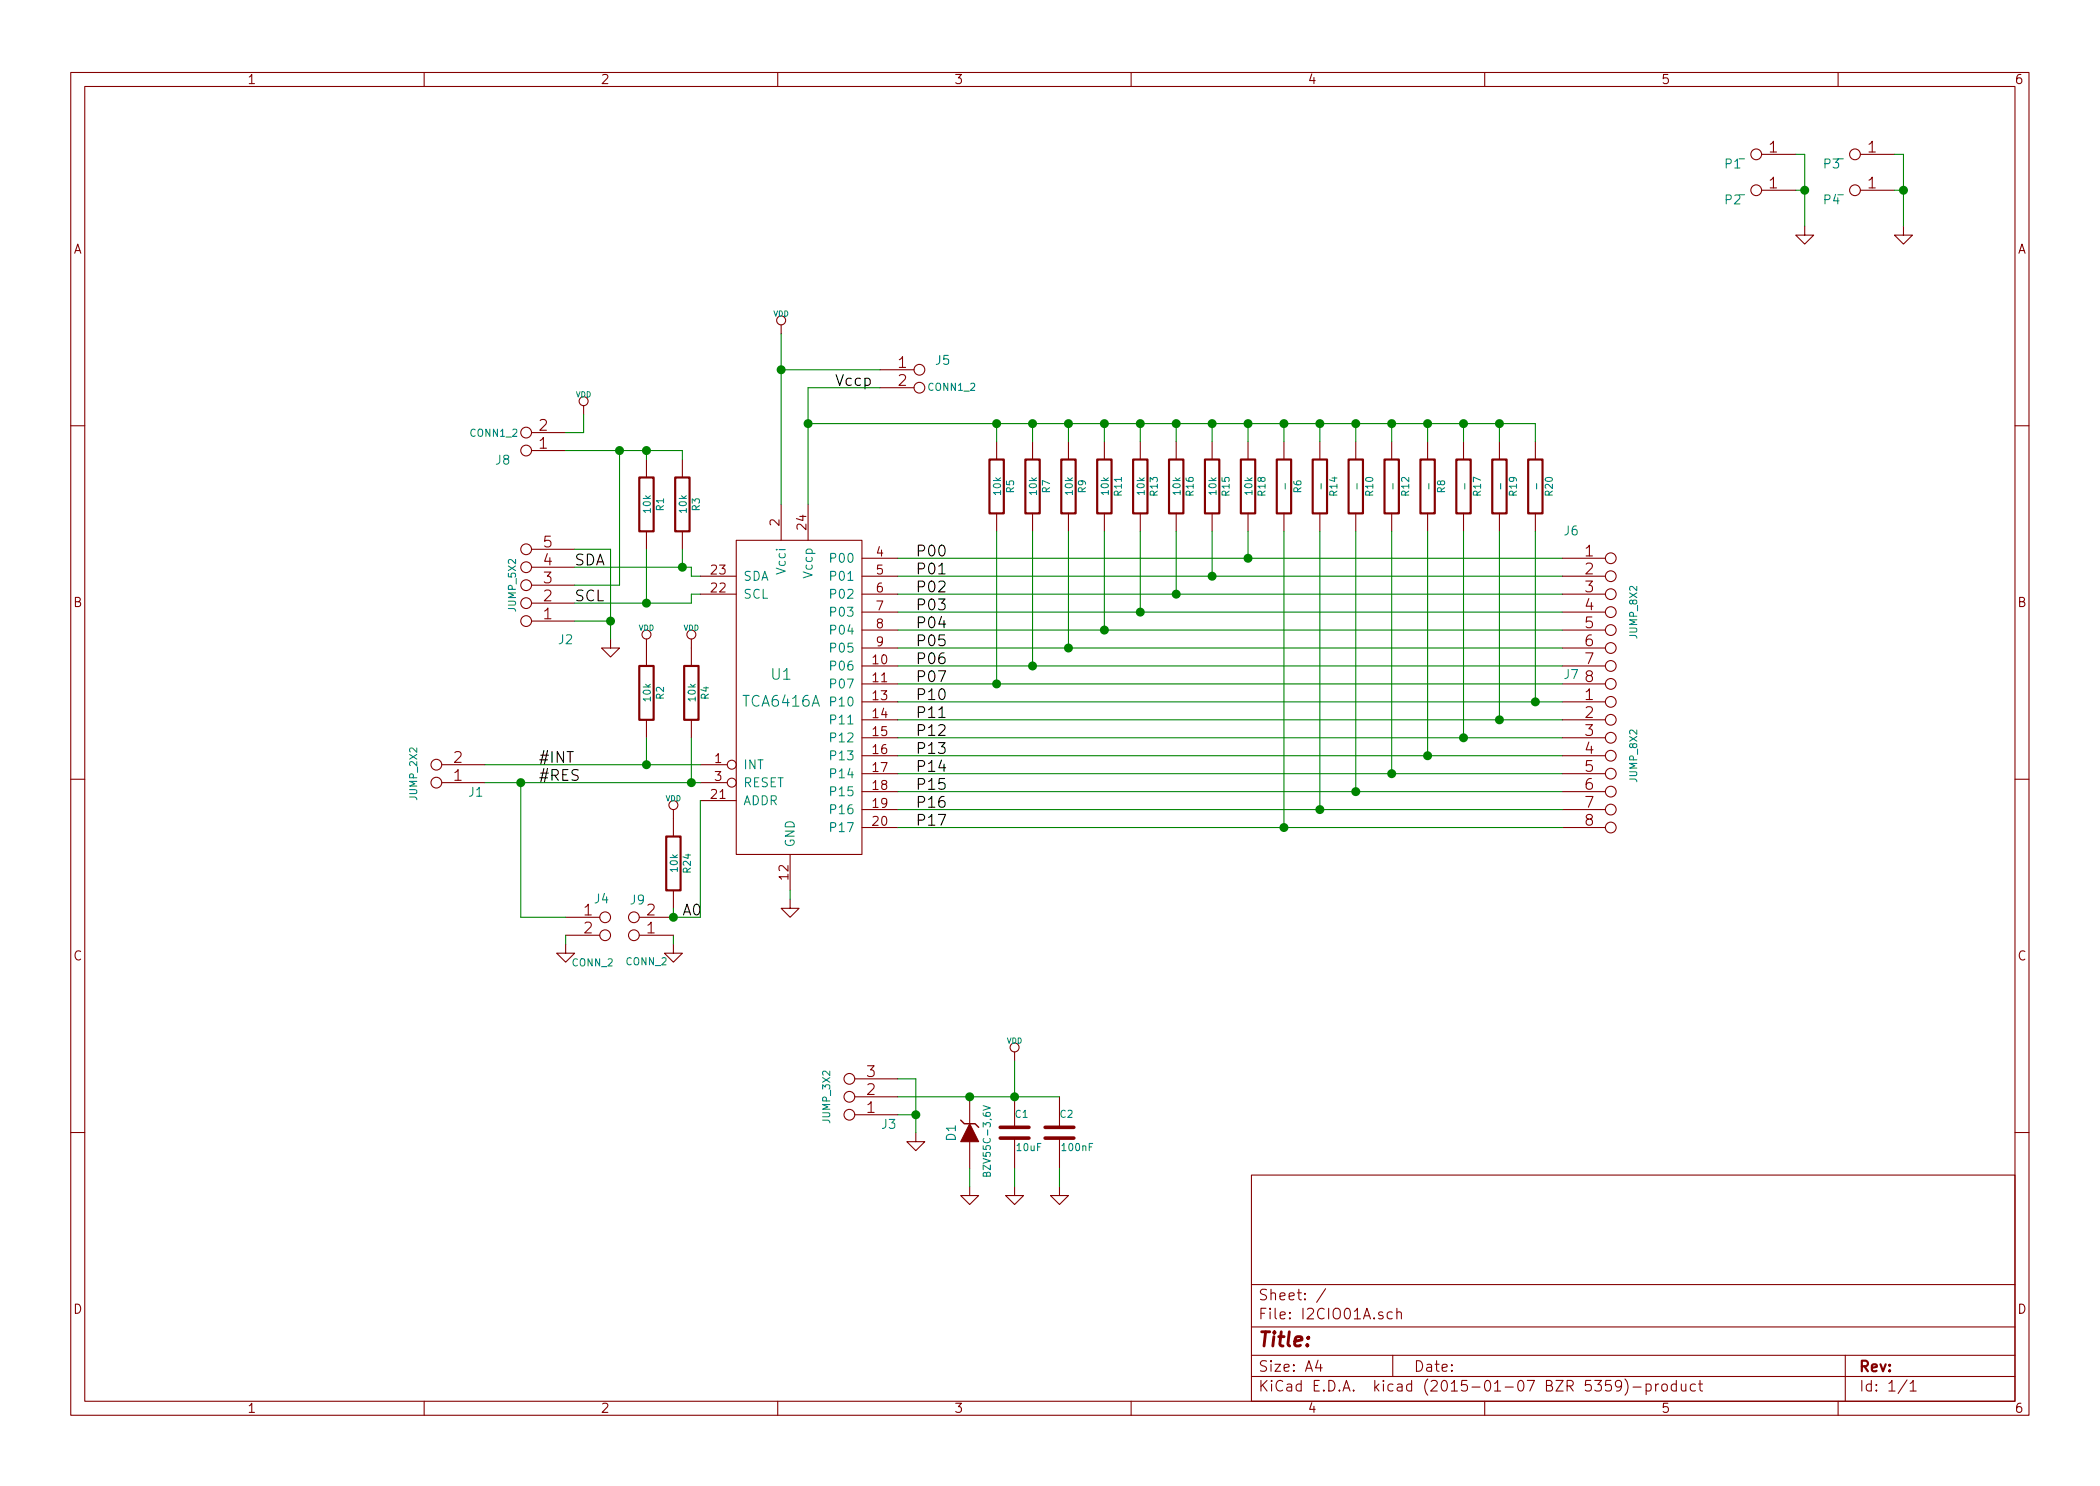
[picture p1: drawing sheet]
EESchema Schematic File Version 2
LIBS:power
LIBS:device
LIBS:transistors
LIBS:conn
LIBS:linear
LIBS:regul
LIBS:74xx
LIBS:cmos4000
LIBS:adc-dac
LIBS:memory
LIBS:xilinx
LIBS:special
LIBS:microcontrollers
LIBS:dsp
LIBS:microchip
LIBS:analog_switches
LIBS:motorola
LIBS:texas
LIBS:intel
LIBS:audio
LIBS:interface
LIBS:digital-audio
LIBS:philips
LIBS:display
LIBS:cypress
LIBS:siliconi
LIBS:opto
LIBS:atmel
LIBS:contrib
LIBS:valves
LIBS:tca6416a
LIBS:I2CIO01A-cache
EELAYER 25 0
EELAYER END
$Descr A4 11693 8268
encoding utf-8
Sheet 1 1
Title ""
Date ""
Rev ""
Comp ""
Comment1 ""
Comment2 ""
Comment3 ""
Comment4 ""
$EndDescr
$Comp
L R R3
U 1 1
P 3800 2800
F 0 "R3" V 3880 2800 40  0000 C CNN
F 1 "10k" V 3807 2801 40  0000 C CNN
F 2 "SMD_Packages:SMD-0805" V 3730 2800 30  0001 C CNN
F 3 "" H 3800 2800 30  0000 C CNN
	1    3800 2800
	1    0    0    -1  
$EndComp
$Comp
L R R1
U 1 1
P 3600 2800
F 0 "R1" V 3680 2800 40  0000 C CNN
F 1 "10k" V 3607 2801 40  0000 C CNN
F 2 "SMD_Packages:SMD-0805" V 3530 2800 30  0001 C CNN
F 3 "" H 3600 2800 30  0000 C CNN
	1    3600 2800
	1    0    0    -1  
$EndComp
$Comp
L TCA6416A U1
U 1 1
P 5200 3100
F 0 "U1" H 4350 2450 60  0000 C CNN
F 1 "TCA6416A" H 4350 2300 60  0000 C CNN
F 2 "IO:TSSOP-28" H 4350 2300 60  0001 C CNN
F 3 "" H 4350 2300 60  0000 C CNN
	1    5200 3100
	1    0    0    -1  
$EndComp
$Comp
L VDD #PWR01
U 1 1
P 4350 1850
F 0 "#PWR01" H 4350 1950 30  0001 C CNN
F 1 "VDD" H 4350 1960 30  0000 C CNN
F 2 "" H 4350 1850 60  0000 C CNN
F 3 "" H 4350 1850 60  0000 C CNN
	1    4350 1850
	1    0    0    -1  
$EndComp
$Comp
L CONN1_2 J5
U 1 1
P 5200 2100
F 0 "J5" H 5250 2200 50  0000 C CNN
F 1 "CONN1_2" H 5300 2050 40  0000 C CNN
F 2 "Hrebinky:Pin_Header_Straight_1x02" H 5250 2050 60  0001 C CNN
F 3 "" H 5250 2050 60  0000 C CNN
	1    5200 2100
	1    0    0    -1  
$EndComp
Text Label 4650 2150 0    60   ~ 0
Vccp
$Comp
L JUMP_5X2 J2
U 1 1
P 2800 3300
F 0 "J2" H 2450 3550 50  0000 C CNN
F 1 "JUMP_5X2" V 2750 3250 40  0000 C CNN
F 2 "Hrebinky:Pin_Header_Straight_2x05" H 2800 3300 60  0001 C CNN
F 3 "" H 2800 3300 60  0000 C CNN
	1    2800 3300
	-1   0    0    1   
$EndComp
$Comp
L GND #PWR02
U 1 1
P 3400 3550
F 0 "#PWR02" H 3400 3550 30  0001 C CNN
F 1 "GND" H 3400 3480 30  0001 C CNN
F 2 "" H 3400 3550 60  0000 C CNN
F 3 "" H 3400 3550 60  0000 C CNN
	1    3400 3550
	1    0    0    -1  
$EndComp
$Comp
L VDD #PWR03
U 1 1
P 3250 2300
F 0 "#PWR03" H 3250 2400 30  0001 C CNN
F 1 "VDD" H 3250 2410 30  0000 C CNN
F 2 "" H 3250 2300 60  0000 C CNN
F 3 "" H 3250 2300 60  0000 C CNN
	1    3250 2300
	1    0    0    -1  
$EndComp
$Comp
L JUMP_2X2 J1
U 1 1
P 2300 4200
F 0 "J1" H 1950 4400 50  0000 C CNN
F 1 "JUMP_2X2" V 2300 4300 40  0000 C CNN
F 2 "Hrebinky:Pin_Header_Straight_2x02" H 2300 4200 60  0001 C CNN
F 3 "" H 2300 4200 60  0000 C CNN
	1    2300 4200
	-1   0    0    1   
$EndComp
$Comp
L R R2
U 1 1
P 3600 3850
F 0 "R2" V 3680 3850 40  0000 C CNN
F 1 "10k" V 3607 3851 40  0000 C CNN
F 2 "SMD_Packages:SMD-0805" V 3530 3850 30  0001 C CNN
F 3 "" H 3600 3850 30  0000 C CNN
	1    3600 3850
	1    0    0    -1  
$EndComp
$Comp
L R R4
U 1 1
P 3850 3850
F 0 "R4" V 3930 3850 40  0000 C CNN
F 1 "10k" V 3857 3851 40  0000 C CNN
F 2 "SMD_Packages:SMD-0805" V 3780 3850 30  0001 C CNN
F 3 "" H 3850 3850 30  0000 C CNN
	1    3850 3850
	1    0    0    -1  
$EndComp
Text Label 3000 4250 0    60   ~ 0
#INT
Text Label 3000 4350 0    60   ~ 0
#RES
$Comp
L VDD #PWR04
U 1 1
P 3600 3600
F 0 "#PWR04" H 3600 3700 30  0001 C CNN
F 1 "VDD" H 3600 3710 30  0000 C CNN
F 2 "" H 3600 3600 60  0000 C CNN
F 3 "" H 3600 3600 60  0000 C CNN
	1    3600 3600
	1    0    0    -1  
$EndComp
$Comp
L VDD #PWR05
U 1 1
P 3850 3600
F 0 "#PWR05" H 3850 3700 30  0001 C CNN
F 1 "VDD" H 3850 3710 30  0000 C CNN
F 2 "" H 3850 3600 60  0000 C CNN
F 3 "" H 3850 3600 60  0000 C CNN
	1    3850 3600
	1    0    0    -1  
$EndComp
$Comp
L VDD #PWR06
U 1 1
P 3750 4550
F 0 "#PWR06" H 3750 4650 30  0001 C CNN
F 1 "VDD" H 3750 4660 30  0000 C CNN
F 2 "" H 3750 4550 60  0000 C CNN
F 3 "" H 3750 4550 60  0000 C CNN
	1    3750 4550
	1    0    0    -1  
$EndComp
$Comp
L GND #PWR07
U 1 1
P 3150 5250
F 0 "#PWR07" H 3150 5250 30  0001 C CNN
F 1 "GND" H 3150 5180 30  0001 C CNN
F 2 "" H 3150 5250 60  0000 C CNN
F 3 "" H 3150 5250 60  0000 C CNN
	1    3150 5250
	1    0    0    -1  
$EndComp
$Comp
L GND #PWR08
U 1 1
P 3750 5250
F 0 "#PWR08" H 3750 5250 30  0001 C CNN
F 1 "GND" H 3750 5180 30  0001 C CNN
F 2 "" H 3750 5250 60  0000 C CNN
F 3 "" H 3750 5250 60  0000 C CNN
	1    3750 5250
	1    0    0    -1  
$EndComp
Text Label 3800 5100 0    60   ~ 0
A0
Text Label 3200 3150 0    60   ~ 0
SDA
Text Label 3200 3350 0    60   ~ 0
SCL
$Comp
L JUMP_8X2 J6
U 1 1
P 9100 3250
F 0 "J6" H 8750 3550 50  0000 C CNN
F 1 "JUMP_8X2" V 9100 3100 40  0000 C CNN
F 2 "Hrebinky:Pin_Header_Straight_2x08" H 9100 3050 60  0001 C CNN
F 3 "" H 9100 3050 60  0000 C CNN
	1    9100 3250
	1    0    0    -1  
$EndComp
$Comp
L JUMP_8X2 J7
U 1 1
P 9100 4050
F 0 "J7" H 8750 4350 50  0000 C CNN
F 1 "JUMP_8X2" V 9100 3900 40  0000 C CNN
F 2 "Hrebinky:Pin_Header_Straight_2x08" H 9100 3850 60  0001 C CNN
F 3 "" H 9100 3850 60  0000 C CNN
	1    9100 4050
	1    0    0    -1  
$EndComp
$Comp
L R R5
U 1 1
P 5550 2700
F 0 "R5" V 5630 2700 40  0000 C CNN
F 1 "10k" V 5557 2701 40  0000 C CNN
F 2 "SMD_Packages:SMD-0805" V 5480 2700 30  0001 C CNN
F 3 "" H 5550 2700 30  0000 C CNN
	1    5550 2700
	1    0    0    -1  
$EndComp
$Comp
L R R7
U 1 1
P 5750 2700
F 0 "R7" V 5830 2700 40  0000 C CNN
F 1 "10k" V 5757 2701 40  0000 C CNN
F 2 "SMD_Packages:SMD-0805" V 5680 2700 30  0001 C CNN
F 3 "" H 5750 2700 30  0000 C CNN
	1    5750 2700
	1    0    0    -1  
$EndComp
$Comp
L R R9
U 1 1
P 5950 2700
F 0 "R9" V 6030 2700 40  0000 C CNN
F 1 "10k" V 5957 2701 40  0000 C CNN
F 2 "SMD_Packages:SMD-0805" V 5880 2700 30  0001 C CNN
F 3 "" H 5950 2700 30  0000 C CNN
	1    5950 2700
	1    0    0    -1  
$EndComp
$Comp
L R R11
U 1 1
P 6150 2700
F 0 "R11" V 6230 2700 40  0000 C CNN
F 1 "10k" V 6157 2701 40  0000 C CNN
F 2 "SMD_Packages:SMD-0805" V 6080 2700 30  0001 C CNN
F 3 "" H 6150 2700 30  0000 C CNN
	1    6150 2700
	1    0    0    -1  
$EndComp
$Comp
L R R13
U 1 1
P 6350 2700
F 0 "R13" V 6430 2700 40  0000 C CNN
F 1 "10k" V 6357 2701 40  0000 C CNN
F 2 "SMD_Packages:SMD-0805" V 6280 2700 30  0001 C CNN
F 3 "" H 6350 2700 30  0000 C CNN
	1    6350 2700
	1    0    0    -1  
$EndComp
$Comp
L R R15
U 1 1
P 6750 2700
F 0 "R15" V 6830 2700 40  0000 C CNN
F 1 "10k" V 6757 2701 40  0000 C CNN
F 2 "SMD_Packages:SMD-0805" V 6680 2700 30  0001 C CNN
F 3 "" H 6750 2700 30  0000 C CNN
	1    6750 2700
	1    0    0    -1  
$EndComp
$Comp
L R R17
U 1 1
P 8150 2700
F 0 "R17" V 8230 2700 40  0000 C CNN
F 1 "-" V 8157 2701 40  0000 C CNN
F 2 "SMD_Packages:SMD-0805" V 8080 2700 30  0001 C CNN
F 3 "" H 8150 2700 30  0000 C CNN
	1    8150 2700
	1    0    0    -1  
$EndComp
$Comp
L R R19
U 1 1
P 8350 2700
F 0 "R19" V 8430 2700 40  0000 C CNN
F 1 "-" V 8357 2701 40  0000 C CNN
F 2 "SMD_Packages:SMD-0805" V 8280 2700 30  0001 C CNN
F 3 "" H 8350 2700 30  0000 C CNN
	1    8350 2700
	1    0    0    -1  
$EndComp
$Comp
L R R6
U 1 1
P 7150 2700
F 0 "R6" V 7230 2700 40  0000 C CNN
F 1 "-" V 7157 2701 40  0000 C CNN
F 2 "SMD_Packages:SMD-0805" V 7080 2700 30  0001 C CNN
F 3 "" H 7150 2700 30  0000 C CNN
	1    7150 2700
	1    0    0    -1  
$EndComp
$Comp
L R R8
U 1 1
P 7950 2700
F 0 "R8" V 8030 2700 40  0000 C CNN
F 1 "-" V 7957 2701 40  0000 C CNN
F 2 "SMD_Packages:SMD-0805" V 7880 2700 30  0001 C CNN
F 3 "" H 7950 2700 30  0000 C CNN
	1    7950 2700
	1    0    0    -1  
$EndComp
$Comp
L R R10
U 1 1
P 7550 2700
F 0 "R10" V 7630 2700 40  0000 C CNN
F 1 "-" V 7557 2701 40  0000 C CNN
F 2 "SMD_Packages:SMD-0805" V 7480 2700 30  0001 C CNN
F 3 "" H 7550 2700 30  0000 C CNN
	1    7550 2700
	1    0    0    -1  
$EndComp
$Comp
L R R12
U 1 1
P 7750 2700
F 0 "R12" V 7830 2700 40  0000 C CNN
F 1 "-" V 7757 2701 40  0000 C CNN
F 2 "SMD_Packages:SMD-0805" V 7680 2700 30  0001 C CNN
F 3 "" H 7750 2700 30  0000 C CNN
	1    7750 2700
	1    0    0    -1  
$EndComp
$Comp
L R R14
U 1 1
P 7350 2700
F 0 "R14" V 7430 2700 40  0000 C CNN
F 1 "-" V 7357 2701 40  0000 C CNN
F 2 "SMD_Packages:SMD-0805" V 7280 2700 30  0001 C CNN
F 3 "" H 7350 2700 30  0000 C CNN
	1    7350 2700
	1    0    0    -1  
$EndComp
$Comp
L R R16
U 1 1
P 6550 2700
F 0 "R16" V 6630 2700 40  0000 C CNN
F 1 "10k" V 6557 2701 40  0000 C CNN
F 2 "SMD_Packages:SMD-0805" V 6480 2700 30  0001 C CNN
F 3 "" H 6550 2700 30  0000 C CNN
	1    6550 2700
	1    0    0    -1  
$EndComp
$Comp
L R R18
U 1 1
P 6950 2700
F 0 "R18" V 7030 2700 40  0000 C CNN
F 1 "10k" V 6957 2701 40  0000 C CNN
F 2 "SMD_Packages:SMD-0805" V 6880 2700 30  0001 C CNN
F 3 "" H 6950 2700 30  0000 C CNN
	1    6950 2700
	1    0    0    -1  
$EndComp
$Comp
L R R20
U 1 1
P 8550 2700
F 0 "R20" V 8630 2700 40  0000 C CNN
F 1 "-" V 8557 2701 40  0000 C CNN
F 2 "SMD_Packages:SMD-0805" V 8480 2700 30  0001 C CNN
F 3 "" H 8550 2700 30  0000 C CNN
	1    8550 2700
	1    0    0    -1  
$EndComp
Text Label 5100 3100 0    60   ~ 0
P00
Text Label 5100 3200 0    60   ~ 0
P01
Text Label 5100 3300 0    60   ~ 0
P02
Text Label 5100 3400 0    60   ~ 0
P03
Text Label 5100 3500 0    60   ~ 0
P04
Text Label 5100 3600 0    60   ~ 0
P05
Text Label 5100 3700 0    60   ~ 0
P06
Text Label 5100 3800 0    60   ~ 0
P07
Text Label 5100 3900 0    60   ~ 0
P10
Text Label 5100 4000 0    60   ~ 0
P11
Text Label 5100 4100 0    60   ~ 0
P12
Text Label 5100 4200 0    60   ~ 0
P13
Text Label 5100 4300 0    60   ~ 0
P14
Text Label 5100 4400 0    60   ~ 0
P15
Text Label 5100 4500 0    60   ~ 0
P16
Text Label 5100 4600 0    60   ~ 0
P17
$Comp
L JUMP_3X2 J3
U 1 1
P 4600 6050
F 0 "J3" H 4250 6250 50  0000 C CNN
F 1 "JUMP_3X2" V 4600 6100 40  0000 C CNN
F 2 "Hrebinky:Pin_Header_Straight_2x03" H 4600 6050 60  0001 C CNN
F 3 "" H 4600 6050 60  0000 C CNN
	1    4600 6050
	-1   0    0    1   
$EndComp
$Comp
L VDD #PWR09
U 1 1
P 5650 5900
F 0 "#PWR09" H 5650 6000 30  0001 C CNN
F 1 "VDD" H 5650 6010 30  0000 C CNN
F 2 "" H 5650 5900 60  0000 C CNN
F 3 "" H 5650 5900 60  0000 C CNN
	1    5650 5900
	1    0    0    -1  
$EndComp
$Comp
L GND #PWR010
U 1 1
P 5100 6300
F 0 "#PWR010" H 5100 6300 30  0001 C CNN
F 1 "GND" H 5100 6230 30  0001 C CNN
F 2 "" H 5100 6300 60  0000 C CNN
F 3 "" H 5100 6300 60  0000 C CNN
	1    5100 6300
	1    0    0    -1  
$EndComp
$Comp
L ZENER D1
U 1 1
P 5400 6300
F 0 "D1" H 5400 6400 50  0000 C CNN
F 1 "BZV55C-3,6V" H 5350 6200 40  0000 C CNN
F 2 "MLAB_D:Diode-MiniMELF_Standard" H 5400 6300 60  0001 C CNN
F 3 "" H 5400 6300 60  0000 C CNN
	1    5400 6300
	0    -1   -1   0   
$EndComp
$Comp
L GND #PWR011
U 1 1
P 5400 6600
F 0 "#PWR011" H 5400 6600 30  0001 C CNN
F 1 "GND" H 5400 6530 30  0001 C CNN
F 2 "" H 5400 6600 60  0000 C CNN
F 3 "" H 5400 6600 60  0000 C CNN
	1    5400 6600
	1    0    0    -1  
$EndComp
$Comp
L GND #PWR012
U 1 1
P 4400 5000
F 0 "#PWR012" H 4400 5000 30  0001 C CNN
F 1 "GND" H 4400 4930 30  0001 C CNN
F 2 "" H 4400 5000 60  0000 C CNN
F 3 "" H 4400 5000 60  0000 C CNN
	1    4400 5000
	1    0    0    -1  
$EndComp
$Comp
L C C2
U 1 1
P 5900 6300
F 0 "C2" H 5900 6400 40  0000 L CNN
F 1 "100nF" H 5906 6215 40  0000 L CNN
F 2 "SMD_Packages:SMD-0805" H 5938 6150 30  0001 C CNN
F 3 "" H 5900 6300 60  0000 C CNN
	1    5900 6300
	1    0    0    -1  
$EndComp
$Comp
L C C1
U 1 1
P 5650 6300
F 0 "C1" H 5650 6400 40  0000 L CNN
F 1 "10uF" H 5656 6215 40  0000 L CNN
F 2 "SMD_Packages:SMD-0805" H 5688 6150 30  0001 C CNN
F 3 "" H 5650 6300 60  0000 C CNN
	1    5650 6300
	1    0    0    -1  
$EndComp
$Comp
L GND #PWR013
U 1 1
P 5650 6600
F 0 "#PWR013" H 5650 6600 30  0001 C CNN
F 1 "GND" H 5650 6530 30  0001 C CNN
F 2 "" H 5650 6600 60  0000 C CNN
F 3 "" H 5650 6600 60  0000 C CNN
	1    5650 6600
	1    0    0    -1  
$EndComp
$Comp
L GND #PWR014
U 1 1
P 5900 6600
F 0 "#PWR014" H 5900 6600 30  0001 C CNN
F 1 "GND" H 5900 6530 30  0001 C CNN
F 2 "" H 5900 6600 60  0000 C CNN
F 3 "" H 5900 6600 60  0000 C CNN
	1    5900 6600
	1    0    0    -1  
$EndComp
Wire Wire Line
	4500 2150 4500 2800
Wire Wire Line
	4500 2150 4900 2150
Wire Wire Line
	4900 2050 4350 2050
Wire Wire Line
	4350 1850 4350 2800
Connection ~ 4350 2050
Wire Wire Line
	3900 3200 3850 3200
Wire Wire Line
	3850 3200 3850 3150
Wire Wire Line
	3850 3150 3200 3150
Wire Wire Line
	3900 3300 3850 3300
Wire Wire Line
	3850 3300 3850 3350
Wire Wire Line
	3850 3350 3200 3350
Wire Wire Line
	3200 3450 3400 3450
Wire Wire Line
	3200 3050 3400 3050
Wire Wire Line
	3800 3050 3800 3150
Connection ~ 3800 3150
Wire Wire Line
	3600 3050 3600 3350
Connection ~ 3600 3350
Wire Wire Line
	3450 3250 3200 3250
Wire Wire Line
	3450 2500 3450 3250
Wire Wire Line
	2700 4350 3900 4350
Wire Wire Line
	2700 4250 3900 4250
Wire Wire Line
	3600 4250 3600 4100
Connection ~ 3600 4250
Wire Wire Line
	3850 4350 3850 4100
Connection ~ 3850 4350
Wire Wire Line
	3900 5100 3750 5100
Wire Wire Line
	3900 4450 3900 5100
Wire Wire Line
	3750 5200 3750 5250
Wire Wire Line
	3400 3050 3400 3550
Connection ~ 3400 3450
Wire Wire Line
	5000 3100 8700 3100
Wire Wire Line
	5000 3800 8700 3800
Wire Wire Line
	5000 3700 8700 3700
Wire Wire Line
	5000 3600 8700 3600
Wire Wire Line
	5000 3500 8700 3500
Wire Wire Line
	5000 3400 8700 3400
Wire Wire Line
	5000 3300 8700 3300
Wire Wire Line
	5550 2950 5550 3800
Connection ~ 5550 3800
Wire Wire Line
	6950 2350 6950 2450
Wire Wire Line
	5550 2350 5550 2450
Wire Wire Line
	5750 2350 5750 2450
Connection ~ 5750 2350
Wire Wire Line
	5950 2350 5950 2450
Connection ~ 5950 2350
Wire Wire Line
	6150 2350 6150 2450
Connection ~ 6150 2350
Wire Wire Line
	6350 2350 6350 2450
Connection ~ 6350 2350
Wire Wire Line
	6550 2350 6550 2450
Connection ~ 6550 2350
Wire Wire Line
	6750 2350 6750 2450
Connection ~ 6750 2350
Connection ~ 6950 2350
Wire Wire Line
	5000 3900 8700 3900
Wire Wire Line
	5000 4000 8700 4000
Wire Wire Line
	5000 4100 8700 4100
Wire Wire Line
	5000 4200 8700 4200
Wire Wire Line
	5000 4300 8700 4300
Wire Wire Line
	5000 4400 8700 4400
Wire Wire Line
	5000 4500 8700 4500
Wire Wire Line
	5000 4600 8700 4600
Wire Wire Line
	5000 6000 5100 6000
Wire Wire Line
	5100 6000 5100 6300
Wire Wire Line
	5000 6200 5100 6200
Connection ~ 5100 6200
Wire Wire Line
	5000 6100 5900 6100
Wire Wire Line
	5650 6100 5650 5900
Wire Wire Line
	4400 5000 4400 4950
Connection ~ 5400 6100
Connection ~ 5650 6100
Wire Wire Line
	5400 6600 5400 6500
Wire Wire Line
	5650 6600 5650 6500
Wire Wire Line
	5900 6600 5900 6500
Wire Wire Line
	5000 3200 8700 3200
Connection ~ 6950 3100
Connection ~ 6750 3200
Connection ~ 6550 3300
Connection ~ 6350 3400
Wire Wire Line
	5750 2950 5750 3700
Connection ~ 5750 3700
Wire Wire Line
	5950 2950 5950 3600
Connection ~ 5950 3600
Wire Wire Line
	6150 2950 6150 3500
Connection ~ 6150 3500
Wire Wire Line
	6350 2950 6350 3400
Wire Wire Line
	6550 2950 6550 3300
Wire Wire Line
	6750 2950 6750 3200
Wire Wire Line
	6950 2950 6950 3100
Wire Wire Line
	7150 2950 7150 4600
Connection ~ 7150 4600
Wire Wire Line
	7350 2950 7350 4500
Connection ~ 7350 4500
Wire Wire Line
	7550 2950 7550 4400
Connection ~ 7550 4400
Wire Wire Line
	7750 2950 7750 4300
Connection ~ 7750 4300
Wire Wire Line
	7950 2950 7950 4200
Connection ~ 7950 4200
Wire Wire Line
	8150 2950 8150 4100
Connection ~ 8150 4100
Wire Wire Line
	8350 2950 8350 4000
Connection ~ 8350 4000
Wire Wire Line
	8550 2950 8550 3900
Connection ~ 8550 3900
Wire Wire Line
	8550 2350 8550 2450
Wire Wire Line
	7150 2350 7150 2450
Connection ~ 7150 2350
Wire Wire Line
	7350 2350 7350 2450
Connection ~ 7350 2350
Wire Wire Line
	7550 2350 7550 2450
Connection ~ 7550 2350
Wire Wire Line
	7750 2350 7750 2450
Connection ~ 7750 2350
Wire Wire Line
	7950 2350 7950 2450
Connection ~ 7950 2350
Wire Wire Line
	8150 2350 8150 2450
Connection ~ 8150 2350
Wire Wire Line
	8350 2350 8350 2450
Connection ~ 8350 2350
Connection ~ 4500 2350
Connection ~ 5550 2350
$Comp
L CONN1_2 J8
U 1 1
P 2850 2450
F 0 "J8" H 2900 2550 50  0000 C CNN
F 1 "CONN1_2" H 2950 2400 40  0000 C CNN
F 2 "Hrebinky:Pin_Header_Straight_1x02" H 2900 2400 60  0001 C CNN
F 3 "" H 2900 2400 60  0000 C CNN
	1    2850 2450
	-1   0    0    1   
$EndComp
Wire Wire Line
	3800 2500 3800 2550
Wire Wire Line
	3150 2500 3800 2500
Wire Wire Line
	3600 2500 3600 2550
Connection ~ 3600 2500
Connection ~ 3450 2500
Wire Wire Line
	3150 2400 3250 2400
Wire Wire Line
	3250 2400 3250 2300
Wire Wire Line
	2900 4350 2900 5100
Connection ~ 2900 4350
Wire Wire Line
	4500 2350 8550 2350
$Comp
L _ P1
U 1 1
P 9700 800
F 0 "P1" H 9750 900 50  0000 C CNN
F 1 "_" H 9700 850 40  0000 C CNN
F 2 "Dira:MountingHole_3mm" H 9950 650 60  0001 C CNN
F 3 "" H 9950 650 60  0000 C CNN
	1    9700 800 
	-1   0    0    1   
$EndComp
$Comp
L _ P2
U 1 1
P 9700 1000
F 0 "P2" H 9750 1100 50  0000 C CNN
F 1 "_" H 9700 1050 40  0000 C CNN
F 2 "Dira:MountingHole_3mm" H 9950 850 60  0001 C CNN
F 3 "" H 9950 850 60  0000 C CNN
	1    9700 1000
	-1   0    0    1   
$EndComp
$Comp
L _ P4
U 1 1
P 10250 1000
F 0 "P4" H 10300 1100 50  0000 C CNN
F 1 "_" H 10250 1050 40  0000 C CNN
F 2 "Dira:MountingHole_3mm" H 10500 850 60  0001 C CNN
F 3 "" H 10500 850 60  0000 C CNN
	1    10250 1000
	-1   0    0    1   
$EndComp
$Comp
L _ P3
U 1 1
P 10250 800
F 0 "P3" H 10300 900 50  0000 C CNN
F 1 "_" H 10250 850 40  0000 C CNN
F 2 "Dira:MountingHole_3mm" H 10500 650 60  0001 C CNN
F 3 "" H 10500 650 60  0000 C CNN
	1    10250 800 
	-1   0    0    1   
$EndComp
$Comp
L GND #PWR015
U 1 1
P 10050 1250
F 0 "#PWR015" H 10050 1250 30  0001 C CNN
F 1 "GND" H 10050 1180 30  0001 C CNN
F 2 "" H 10050 1250 60  0000 C CNN
F 3 "" H 10050 1250 60  0000 C CNN
	1    10050 1250
	1    0    0    -1  
$EndComp
$Comp
L GND #PWR016
U 1 1
P 10600 1250
F 0 "#PWR016" H 10600 1250 30  0001 C CNN
F 1 "GND" H 10600 1180 30  0001 C CNN
F 2 "" H 10600 1250 60  0000 C CNN
F 3 "" H 10600 1250 60  0000 C CNN
	1    10600 1250
	1    0    0    -1  
$EndComp
Wire Wire Line
	10000 850  10050 850 
Wire Wire Line
	10050 850  10050 1250
Wire Wire Line
	10000 1050 10050 1050
Connection ~ 10050 1050
Wire Wire Line
	10550 850  10600 850 
Wire Wire Line
	10600 850  10600 1250
Wire Wire Line
	10550 1050 10600 1050
Connection ~ 10600 1050
$Comp
L CONN_2 J4
U 1 1
P 3450 5150
F 0 "J4" H 3350 5300 50  0000 C CNN
F 1 "CONN_2" H 3600 4950 40  0000 C CNN
F 2 "Hrebinky:Pin_Header_Straight_1x02" H 3500 5100 60  0001 C CNN
F 3 "" H 3500 5100 60  0000 C CNN
	1    3450 5150
	1    0    0    -1  
$EndComp
$Comp
L CONN_2 J9
U 1 1
P 3450 5150
F 0 "J9" H 3350 5000 50  0000 C CNN
F 1 "CONN_2" H 3600 5350 40  0000 C CNN
F 2 "Hrebinky:Pin_Header_Straight_1x02" H 3500 5100 60  0001 C CNN
F 3 "" H 3500 5100 60  0000 C CNN
	1    3450 5150
	-1   0    0    1   
$EndComp
$Comp
L R R24
U 1 1
P 3750 4800
F 0 "R24" V 3830 4800 40  0000 C CNN
F 1 "10k" V 3757 4801 40  0000 C CNN
F 2 "SMD_Packages:SMD-0805" V 3680 4800 30  0001 C CNN
F 3 "" H 3750 4800 30  0000 C CNN
	1    3750 4800
	1    0    0    -1  
$EndComp
Wire Wire Line
	3150 5250 3150 5200
Wire Wire Line
	2900 5100 3150 5100
Wire Wire Line
	3750 5100 3750 5050
Connection ~ 3750 5100
$EndSCHEMATC
